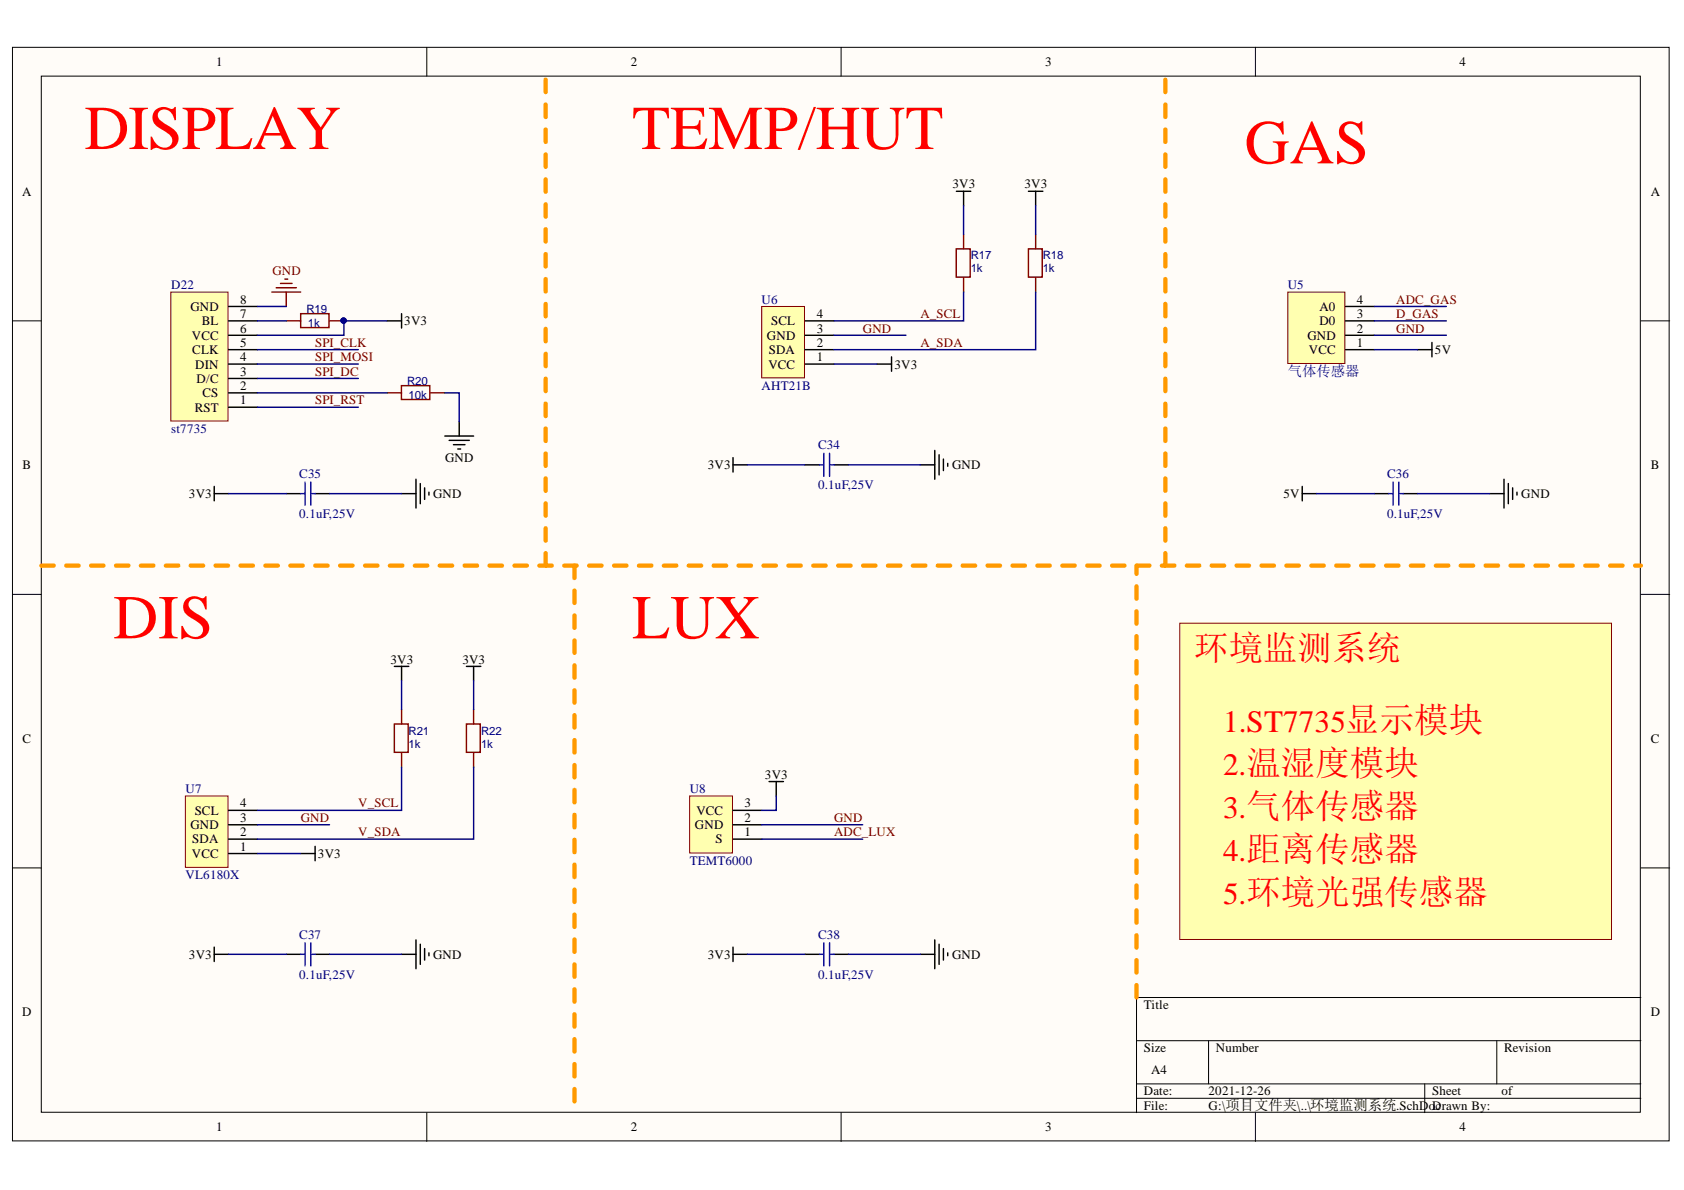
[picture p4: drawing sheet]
<svg xmlns="http://www.w3.org/2000/svg" width="297mm" height="210mm" viewBox="0 0 297 210" stroke-linecap="round" stroke-linejoin="round" font-family="sans-serif">
<g fill="#fffcf8" stroke="#000" stroke-width=".18">
<path d="M2.2 8.3h292.2v192.9h-292.2z"/>
<path d="M7.3 13.4h282v182.8h-282z"/>
</g>
<g fill="none" stroke="#000" stroke-width=".18">
<path d="M75.3 8.3v5.1M148.4 8.3v5.1M221.4 8.3v5.1M2.2 56.6h5.1M289.4 56.6h5.1M2.2 104.8h5.1M289.4 104.8h5.1M2.2 153.1h5.1M289.4 153.1h5.1M289.4 176h-88.9v20.3M75.3 196.3v5M148.4 196.3v5"/>
<path d="M200.5 183.6h88.9M200.5 191.2h88.9M200.5 193.7h88.9M213.2 183.6v7.6M221.4 196.3v5M251.3 191.2v5.1M264 183.6v7.6"/>
</g>
<path d="M30.1 51.5h10.1v22.8h-10.1z" fill="#ffffb0" stroke="#800000" stroke-width=".18"/>
<g fill="none" stroke="#000" stroke-width=".25">
<path d="M40.3 59.1h5.1M40.3 56.6h5.1M40.3 54.1h5.1M68.3 56.6h2.5M70.8 55.3v2.6M40.3 71.8h5.1M40.3 69.3h5.1M40.3 66.8h5.1M40.3 64.2h5.1M40.3 61.7h5.1M37.8 87.1h2.5M37.8 85.8v2.5"/>
<path d="M50.5 87.1h2.5M55.6 87.1h2.5M70.8 87.1h2.6M73.4 84.5v5.1M74.1 85.3v3.5M74.9 86.1v2M75.7 86.8v.5"/>
</g>
<path d="M48 51.5h5M48.7 50.8h3.6M49.5 50h2M50.2 49.2h.6M50.5 51.5v2.6" fill="none" stroke="#800000" stroke-width=".25"/>
<path d="M50.5 56.6h2.5M53 55.3h5v2.5h-5zM58.1 56.6h2.6" fill="none" stroke="#800" stroke-width=".25"/>
<circle cx="60.6" cy="56.5" r=".46" fill="#000080" stroke="#000080" stroke-width=".18"/>
<path d="M53 87.1h.8M53.8 85v4.1M54.8 85v4.1M54.8 87.1h.8" fill="none" stroke="#00f" stroke-width=".25"/>
<path d="M45.4 54.1h5.1M45.4 56.6h5.1M68.3 56.6h-7.6v2.5h-15.3M45.4 61.7h17.8M45.4 64.2h17.8M45.4 66.8h17.8M45.4 71.8h17.8M40.3 87.1h10.2M58.1 87.1h12.7" fill="none" stroke="#000080" stroke-width=".25"/>
<path d="M134.4 54.1h7.5v12.6h-7.5z" fill="#ffffb0" stroke="#800000" stroke-width=".18"/>
<g fill="none" stroke="#000" stroke-width=".25">
<path d="M168.7 33.7h2.5M170 33.7v2.6M181.4 33.7h2.5M182.7 33.7v2.6M142 59.1h5.1M142 56.6h5.1M142 64.2h5.1M142 61.7h5.1M154.7 64.2h2.6M157.3 62.9v2.6M164.9 79.5v5M129.3 82h2.5"/>
<path d="M129.3 80.7v2.6M142 82h2.5M147.1 82h2.5M162.3 82h2.6M165.6 80.2v3.6M166.4 81v2M167.2 81.7v.5"/>
</g>
<path d="M145.3 80v4M146.3 80v4M144.5 82h.8M146.3 82h.8" fill="none" stroke="#00f" stroke-width=".25"/>
<path d="M168.7 43.9h2.4v5h-2.4zM170 41.4v2.5M170 49v2.5M181.4 43.9h2.4v5h-2.4zM182.7 41.4v2.5M182.7 49v2.5" fill="none" stroke="#800" stroke-width=".25"/>
<path d="M170 36.3v5.1M182.7 36.3v5.1M147.1 59.1h12.7M170 51.5v5.1h-22.9M182.7 51.5v10.2h-35.6M147.1 64.2h7.6M131.8 82h10.2M149.6 82h12.7" fill="none" stroke="#000080" stroke-width=".25"/>
<path d="M32.7 140.4h7.5v12.6h-7.5z" fill="#ffffb0" stroke="#800000" stroke-width=".18"/>
<g fill="none" stroke="#000" stroke-width=".25">
<path d="M69.6 117.5h2.5M70.8 117.5v2.6M82.3 117.5h2.5M83.5 117.5v2.6M40.3 150.6h5.1M40.3 148h5.1M40.3 145.5h5.1M40.3 142.9h5.1M53 150.6h2.6M55.6 149.3v2.5M37.8 168.3h2.5M37.8 167.1v2.5"/>
<path d="M50.5 168.3h2.5M55.6 168.3h2.5M70.8 168.3h2.6M73.4 165.8v5.1M74.1 166.6v3.5M74.9 167.3v2M75.7 168.1v.5"/>
</g>
<path d="M69.6 127.7h2.4v5h-2.4zM70.8 125.2v2.5M70.8 132.8v2.5M82.3 127.7h2.4v5h-2.4zM83.5 125.2v2.5M83.5 132.8v2.5" fill="none" stroke="#800" stroke-width=".25"/>
<path d="M53 168.3h.8M53.8 166.3v4.1M54.8 166.3v4.1M54.8 168.3h.8" fill="none" stroke="#00f" stroke-width=".25"/>
<path d="M121.6 140.4h7.6v10.1h-7.6z" fill="#ffffb0" stroke="#800000" stroke-width=".18"/>
<g fill="none" stroke="#000" stroke-width=".25">
<path d="M135.7 137.9h2.5M136.9 137.9v2.5M129.3 148h5.1M129.3 145.5h5.1M129.3 142.9h5.1M129.3 168.3h2.5M129.3 167.1v2.5M142 168.3h2.5M147.1 168.3h2.5M162.3 168.3h2.6M164.9 165.8v5.1M165.6 166.6v3.5"/>
<path d="M166.4 167.3v2M167.2 168.1v.5"/>
</g>
<path d="M144.5 168.3h.8M145.3 166.3v4.1M146.3 166.3v4.1M146.3 168.3h.8" fill="none" stroke="#00f" stroke-width=".25"/>
<g fill="none" stroke="#000080" stroke-width=".25">
<path d="M70.8 135.3v7.6h-25.4M70.8 120.1v5.1M83.5 135.3v12.7h-38.1M83.5 120.1v5.1M45.4 145.5h12.7M45.4 150.6h7.6M134.4 145.5h17.8M134.4 148h17.8M136.9 140.4v2.5h-2.5M40.3 168.3h10.2M58.1 168.3h12.7M131.8 168.3h10.2"/>
<path d="M149.6 168.3h12.7"/>
</g>
<path d="M227.2 51.5h10v12.6h-10z" fill="#ffffb0" stroke="#800000" stroke-width=".18"/>
<g fill="none" stroke="#000" stroke-width=".25">
<path d="M237.3 59.1h5.1M237.3 56.6h5.1M237.3 54.1h5.1M237.3 61.7h5.1M250 61.7h2.6M252.6 60.4v2.5M229.7 87.1h2.5M229.7 85.8v2.5M242.4 87.1h2.6M247.5 87.1h2.5M262.7 87.1h2.6M265.3 84.5v5.1"/>
<path d="M266.1 85.3v3.5M266.8 86.1v2M267.6 86.8v.5"/>
</g>
<path d="M245 87.1h.7M245.7 85v4.1M246.7 85v4.1M246.7 87.1h.8" fill="none" stroke="#00f" stroke-width=".25"/>
<path d="M242.4 59.1h12.7M242.4 56.6h12.7M242.4 54.1h12.7M242.4 61.7h7.6M232.2 87.1h10.2M250 87.1h12.7" fill="none" stroke="#000080" stroke-width=".25"/>
<path d="M7.3 99.8h282.1M96.3 99.8v-86.4M101.3 99.8v96.5M205.6 99.8v-86.4" fill="none" stroke="#f90" stroke-width=".76" stroke-dasharray="2.2 2.2"/>
<path d="M208.1 109.9h76.2v55.8h-76.2z" fill="#ffffb0" stroke="#800000" stroke-width=".18"/>
<path d="M200.5 176v-76.2" fill="none" stroke="#f90" stroke-width=".76" stroke-dasharray="2.2 2.2"/>
<path d="M78.5 76.9h5M79.2 77.7h3.6M80 78.4h2M80.7 79.2h.6M81 74.4v2.5" fill="none" stroke="#000" stroke-width=".25"/>
<path d="M68.3 69.3h2.5M70.8 68h5v2.5h-5zM75.9 69.3h2.6" fill="none" stroke="#800" stroke-width=".25"/>
<path d="M45.4 69.3h22.9M78.5 69.3h2.5v5.1" fill="none" stroke="#000080" stroke-width=".25"/>
<g font-size="11" fill="#f00">
<text x="14.9" y="26.3">DISPLAY</text>
<text x="111.5" y="26.3">TEMP/HUT</text>
<text x="219.5" y="28.8">GAS</text>
<text x="20" y="112.6">DIS</text>
<text x="111.5" y="112.6">LUX</text>
</g>
<text font-size="6.1" fill="#f00" x="210.6" y="116.4">环境监测系统</text>
<g font-size="5.5" fill="#f00">
<text x="215.7" y="129.1">1.ST7735显示模块</text>
<text x="215.7" y="136.7">2.温湿度模块</text>
<text x="215.7" y="144.3">3.气体传感器</text>
<text x="215.7" y="151.9">4.距离传感器</text>
<text x="215.7" y="159.5">5.环境光强传感器</text>
</g>
<text font-size="2.5" fill="#000080" x="227.1" y="66.3">气体传感器</text>
<g font-size="2.3">
<text x="38.2" y="11.7">1</text>
<text x="111.2" y="11.7">2</text>
<text x="184.3" y="11.7">3</text>
<text x="257.4" y="11.7">4</text>
<text x="3.9" y="34.5">A</text>
<text x="168" y="33.2">3V3</text>
<text x="180.7" y="33.2">3V3</text>
<text x="291.2" y="34.5">A</text>
<text x="42.4" y="53.6">8</text>
<text x="239.3" y="53.6">4</text>
<text x="33.6" y="54.9">GND</text>
<text x="33.8" y="59.9">VCC</text>
<text x="35.6" y="57.4">BL</text>
<text x="42.4" y="58.7">6</text>
<text x="42.4" y="56.1">7</text>
<text x="71.3" y="57.4">3V3</text>
<text x="135.3" y="59.9">GND</text>
<text x="136" y="57.4">SCL</text>
<text x="144.1" y="58.7">3</text>
<text x="144.1" y="56.1">4</text>
<text x="230.6" y="59.9">GND</text>
<text x="232.7" y="57.4">D0</text>
<text x="232.7" y="54.9">A0</text>
<text x="239.3" y="58.7">2</text>
<text x="239.3" y="56.1">3</text>
<text x="33.9" y="62.5">CLK</text>
<text x="34.4" y="65">DIN</text>
<text x="42.4" y="63.7">4</text>
<text x="42.4" y="61.2">5</text>
<text x="135.5" y="65">VCC</text>
<text x="135.6" y="62.5">SDA</text>
<text x="144.1" y="63.7">1</text>
<text x="144.1" y="61.2">2</text>
<text x="157.8" y="65">3V3</text>
<text x="230.9" y="62.5">VCC</text>
<text x="239.3" y="61.2">1</text>
<text x="253.1" y="62.5">5V</text>
<text x="34.7" y="67.5">D/C</text>
<text x="35.7" y="70.1">CS</text>
<text x="42.4" y="71.3">1</text>
<text x="42.4" y="68.8">2</text>
<text x="42.4" y="66.3">3</text>
<text x="34.3" y="72.6">RST</text>
<text x="4" y="82.8">B</text>
<text x="78.5" y="81.5">GND</text>
<text x="124.9" y="82.8">3V3</text>
<text x="167.9" y="82.8">GND</text>
<text x="291.2" y="82.8">B</text>
<text x="33.3" y="87.8">3V3</text>
<text x="76.4" y="87.8">GND</text>
<text x="226.4" y="87.8">5V</text>
<text x="268.3" y="87.8">GND</text>
<text x="68.9" y="117.1">3V3</text>
<text x="81.6" y="117.1">3V3</text>
<text x="4" y="131">C</text>
<text x="291.2" y="131">C</text>
<text x="134.9" y="137.4">3V3</text>
<text x="34.3" y="143.7">SCL</text>
<text x="42.4" y="142.4">4</text>
<text x="122.8" y="143.7">VCC</text>
<text x="131.3" y="142.4">3</text>
<text x="33.6" y="146.2">GND</text>
<text x="33.9" y="148.8">SDA</text>
<text x="42.4" y="147.5">2</text>
<text x="42.4" y="145">3</text>
<text x="122.6" y="146.2">GND</text>
<text x="126.2" y="148.8">S</text>
<text x="131.3" y="147.5">1</text>
<text x="131.3" y="145">2</text>
<text x="33.8" y="151.3">VCC</text>
<text x="42.4" y="150">1</text>
<text x="56.1" y="151.3">3V3</text>
<text x="33.3" y="169.1">3V3</text>
<text x="76.4" y="169.1">GND</text>
<text x="124.9" y="169.1">3V3</text>
<text x="167.9" y="169.1">GND</text>
<text x="3.9" y="179.3">D</text>
<text x="201.8" y="178">Title</text>
<text x="291.2" y="179.3">D</text>
<text x="201.8" y="185.6">Size</text>
<text x="214.5" y="185.6">Number</text>
<text x="265.3" y="185.6">Revision</text>
<text x="203" y="189.4">A4</text>
<text x="201.8" y="193.2">Date:</text>
<text x="201.8" y="195.8">File:</text>
<text x="213.2" y="193.2">2021-12-26</text>
<text x="213.2" y="195.8">G:\项目文件夹\..\环境监测系统.SchD</text>
<text x="252" y="195.8">oDrawn By:</text>
<text x="252.6" y="193.2">Sheet</text>
<text x="253.2" y="195.8">c</text>
<text x="264.9" y="193.2">of</text>
<text x="38.2" y="199.6">1</text>
<text x="111.2" y="199.6">2</text>
<text x="184.3" y="199.6">3</text>
<text x="257.4" y="199.6">4</text>
</g>
<g font-size="2.3" fill="#000080">
<text x="30.2" y="51.1">D22</text>
<text x="134.3" y="53.6">U6</text>
<text x="227.1" y="51.1">U5</text>
<text x="134.3" y="68.8">AHT21B</text>
<text x="30.2" y="76.4">st7735</text>
<text x="144.3" y="79.2">C34</text>
<text x="52.8" y="84.3">C35</text>
<text x="144.3" y="86.3">0.1uF,25V</text>
<text x="244.7" y="84.3">C36</text>
<text x="52.8" y="91.4">0.1uF,25V</text>
<text x="244.7" y="91.4">0.1uF,25V</text>
<text x="32.7" y="139.9">U7</text>
<text x="121.7" y="139.9">U8</text>
<text x="32.7" y="155.1">VL6180X</text>
<text x="121.7" y="152.6">TEMT6000</text>
<text x="52.8" y="165.6">C37</text>
<text x="144.3" y="165.6">C38</text>
<text x="52.8" y="172.7">0.1uF,25V</text>
<text x="144.3" y="172.7">0.1uF,25V</text>
</g>
<g font-size="2.3" fill="#800000">
<text x="48.1" y="48.5">GND</text>
<text x="246.3" y="53.6">ADC_GAS</text>
<text x="152.2" y="58.7">GND</text>
<text x="162.3" y="56.1">A_SCL</text>
<text x="246.3" y="58.7">GND</text>
<text x="246.3" y="56.1">D_GAS</text>
<text x="55.6" y="61.2">SPI_CLK</text>
<text x="55.6" y="63.7">SPI_MOSI</text>
<text x="162.3" y="61.2">A_SDA</text>
<text x="55.6" y="66.3">SPI_DC</text>
<text x="55.6" y="71.3">SPI_RST</text>
<text x="63.2" y="142.4">V_SCL</text>
<text x="53" y="145">GND</text>
<text x="63.2" y="147.5">V_SDA</text>
<text x="147.1" y="145">GND</text>
<text x="147.1" y="147.5">ADC_LUX</text>
</g>
<g font-size="2" fill="#000080">
<text x="171.2" y="45.7">R17</text>
<text x="183.9" y="45.7">R18</text>
<text x="171.2" y="48">1k</text>
<text x="183.9" y="48">1k</text>
<text x="54.1" y="55.2">R19</text>
<text x="54.3" y="57.7">1k</text>
<text x="71.8" y="67.9">R20</text>
<text x="72.1" y="70.4">10k</text>
<text x="72.1" y="129.6">R21</text>
<text x="72.1" y="131.9">1k</text>
<text x="84.9" y="129.6">R22</text>
<text x="84.9" y="131.9">1k</text>
</g>
</svg>
